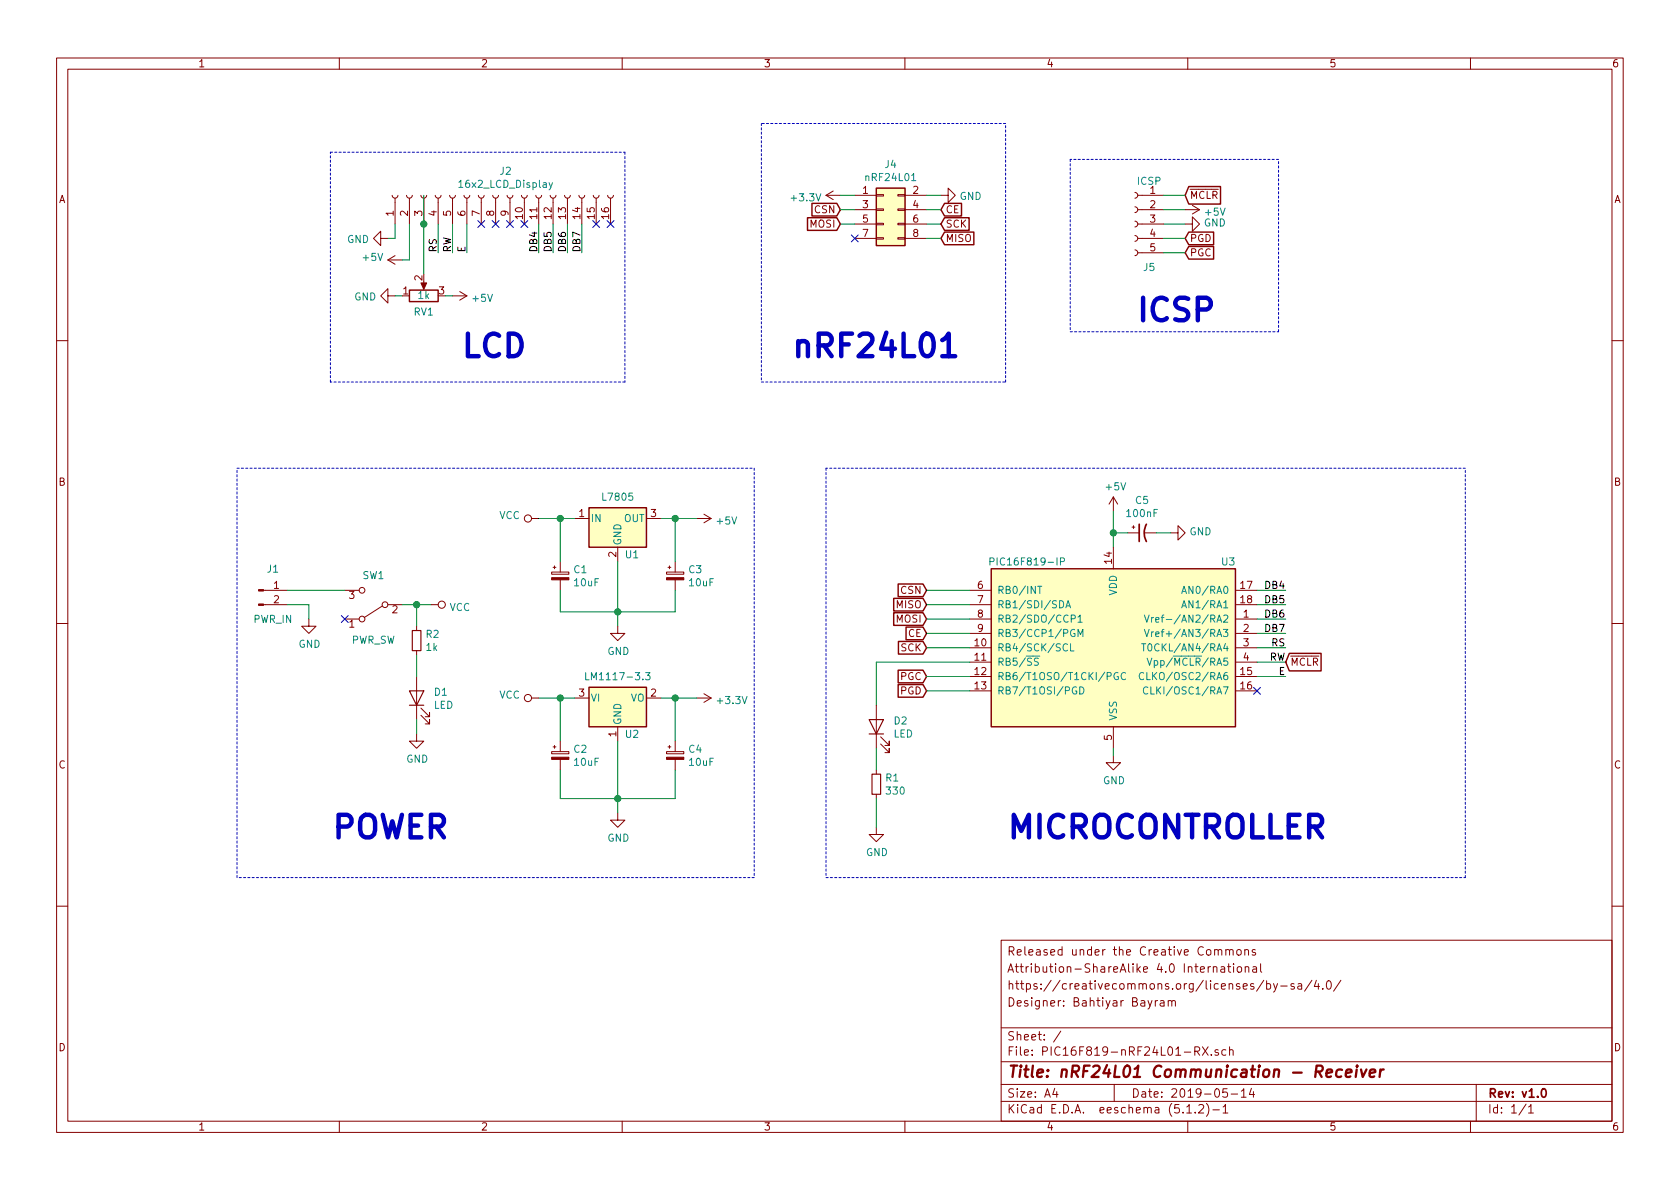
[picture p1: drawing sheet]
EESchema Schematic File Version 4
LIBS:PIC16F819-nRF24L01-RX-cache
EELAYER 29 0
EELAYER END
$Descr A4 11693 8268
encoding utf-8
Sheet 1 1
Title "nRF24L01 Communication - Receiver"
Date "2019-05-14"
Rev "v1.0"
Comp ""
Comment1 "Designer: Bahtiyar Bayram"
Comment2 "https://creativecommons.org/licenses/by-sa/4.0/"
Comment3 "Attribution-ShareAlike 4.0 International"
Comment4 "Released under the Creative Commons"
$EndDescr
$Comp
L MCU_Microchip_PIC16:PIC16F819-IP U3
U 1 1
P 7750 4500
F 0 "U3" H 8550 5100 50  0000 C CNN
F 1 "PIC16F819-IP" H 7150 5100 50  0000 C CNN
F 2 "Package_DIP:DIP-18_W7.62mm_LongPads" H 7750 4500 50  0001 C CIN
F 3 "http://ww1.microchip.com/downloads/en/DeviceDoc/39598F.pdf" H 7750 4500 50  0001 C CNN
	1    7750 4500
	1    0    0    -1  
$EndComp
$Comp
L Connector_Generic:Conn_02x04_Odd_Even J4
U 1 1
P 6150 1450
F 0 "J4" H 6200 1767 50  0000 C CNN
F 1 "nRF24L01" H 6200 1676 50  0000 C CNN
F 2 "Connector_PinSocket_2.54mm:PinSocket_2x04_P2.54mm_Vertical" H 6150 1450 50  0001 C CNN
F 3 "~" H 6150 1450 50  0001 C CNN
	1    6150 1450
	1    0    0    -1  
$EndComp
$Comp
L Regulator_Linear:L7805 U1
U 1 1
P 4300 3600
F 0 "U1" H 4400 3350 50  0000 C CNN
F 1 "L7805" H 4300 3751 50  0000 C CNN
F 2 "Package_TO_SOT_THT:TO-220-3_Vertical" H 4325 3450 50  0001 L CIN
F 3 "http://www.st.com/content/ccc/resource/technical/document/datasheet/41/4f/b3/b0/12/d4/47/88/CD00000444.pdf/files/CD00000444.pdf/jcr:content/translations/en.CD00000444.pdf" H 4300 3550 50  0001 C CNN
	1    4300 3600
	1    0    0    -1  
$EndComp
$Comp
L Connector:Conn_01x02_Male J1
U 1 1
P 1800 4100
F 0 "J1" H 1900 4250 50  0000 C CNN
F 1 "PWR_IN" H 1900 3900 50  0000 C CNN
F 2 "Connector_PinHeader_2.54mm:PinHeader_1x02_P2.54mm_Vertical" H 1800 4100 50  0001 C CNN
F 3 "~" H 1800 4100 50  0001 C CNN
	1    1800 4100
	1    0    0    -1  
$EndComp
$Comp
L Regulator_Linear:LM1117-3.3 U2
U 1 1
P 4300 4850
F 0 "U2" H 4400 4600 50  0000 C CNN
F 1 "LM1117-3.3" H 4300 5001 50  0000 C CNN
F 2 "Package_TO_SOT_THT:TO-220-3_Vertical" H 4300 4850 50  0001 C CNN
F 3 "http://www.ti.com/lit/ds/symlink/lm1117.pdf" H 4300 4850 50  0001 C CNN
	1    4300 4850
	1    0    0    -1  
$EndComp
$Comp
L Switch:SW_SPDT SW1
U 1 1
P 2600 4200
F 0 "SW1" H 2600 4000 50  0000 C CNN
F 1 "PWR_SW" H 2600 4450 50  0000 C CNN
F 2 "Connector_PinHeader_2.54mm:PinHeader_1x03_P2.54mm_Vertical" H 2600 4200 50  0001 C CNN
F 3 "" H 2600 4200 50  0001 C CNN
	1    2600 4200
	-1   0    0    1   
$EndComp
$Comp
L Device:CP_Small C2
U 1 1
P 3900 5250
F 0 "C2" H 3988 5296 50  0000 L CNN
F 1 "10uF" H 3988 5205 50  0000 L CNN
F 2 "Capacitor_THT:CP_Radial_D8.0mm_P5.00mm" H 3900 5250 50  0001 C CNN
F 3 "~" H 3900 5250 50  0001 C CNN
	1    3900 5250
	1    0    0    -1  
$EndComp
$Comp
L Device:CP_Small C4
U 1 1
P 4700 5250
F 0 "C4" H 4788 5296 50  0000 L CNN
F 1 "10uF" H 4788 5205 50  0000 L CNN
F 2 "Capacitor_THT:CP_Radial_D8.0mm_P5.00mm" H 4700 5250 50  0001 C CNN
F 3 "~" H 4700 5250 50  0001 C CNN
	1    4700 5250
	1    0    0    -1  
$EndComp
$Comp
L Device:CP_Small C3
U 1 1
P 4700 4000
F 0 "C3" H 4788 4046 50  0000 L CNN
F 1 "10uF" H 4788 3955 50  0000 L CNN
F 2 "Capacitor_THT:CP_Radial_D8.0mm_P5.00mm" H 4700 4000 50  0001 C CNN
F 3 "~" H 4700 4000 50  0001 C CNN
	1    4700 4000
	1    0    0    -1  
$EndComp
$Comp
L Device:CP_Small C1
U 1 1
P 3900 4000
F 0 "C1" H 3988 4046 50  0000 L CNN
F 1 "10uF" H 3988 3955 50  0000 L CNN
F 2 "Capacitor_THT:CP_Radial_D8.0mm_P5.00mm" H 3900 4000 50  0001 C CNN
F 3 "~" H 3900 4000 50  0001 C CNN
	1    3900 4000
	1    0    0    -1  
$EndComp
$Comp
L Device:CP1_Small C5
U 1 1
P 7950 3700
F 0 "C5" V 7722 3700 50  0000 C CNN
F 1 "100nF" V 7813 3700 50  0000 C CNN
F 2 "Capacitor_THT:C_Disc_D5.0mm_W2.5mm_P5.00mm" H 7950 3700 50  0001 C CNN
F 3 "~" H 7950 3700 50  0001 C CNN
	1    7950 3700
	0    -1   1    0   
$EndComp
$Comp
L Device:LED D1
U 1 1
P 2900 4850
F 0 "D1" V 2938 4733 50  0000 R CNN
F 1 "LED" V 2847 4733 50  0000 R CNN
F 2 "LED_THT:LED_D5.0mm" H 2900 4850 50  0001 C CNN
F 3 "~" H 2900 4850 50  0001 C CNN
	1    2900 4850
	0    -1   -1   0   
$EndComp
$Comp
L Device:R_Small R2
U 1 1
P 2900 4450
F 0 "R2" H 2959 4496 50  0000 L CNN
F 1 "1k" H 2959 4405 50  0000 L CNN
F 2 "Resistor_THT:R_Axial_DIN0309_L9.0mm_D3.2mm_P5.08mm_Vertical" H 2900 4450 50  0001 C CNN
F 3 "~" H 2900 4450 50  0001 C CNN
	1    2900 4450
	1    0    0    -1  
$EndComp
$Comp
L Connector:Conn_01x05_Female J5
U 1 1
P 7900 1550
F 0 "J5" H 7800 1250 50  0000 C CNN
F 1 "ICSP" H 7800 1850 50  0000 C CNN
F 2 "Connector_PinSocket_2.54mm:PinSocket_1x05_P2.54mm_Vertical" H 7900 1550 50  0001 C CNN
F 3 "~" H 7900 1550 50  0001 C CNN
	1    7900 1550
	-1   0    0    -1  
$EndComp
$Comp
L power:+5V #PWR017
U 1 1
P 7750 3550
F 0 "#PWR017" H 7750 3400 50  0001 C CNN
F 1 "+5V" H 7765 3723 50  0000 C CNN
F 2 "" H 7750 3550 50  0001 C CNN
F 3 "" H 7750 3550 50  0001 C CNN
	1    7750 3550
	1    0    0    -1  
$EndComp
$Comp
L power:+3.3V #PWR014
U 1 1
P 5850 1350
F 0 "#PWR014" H 5850 1200 50  0001 C CNN
F 1 "+3.3V" V 5865 1478 50  0000 L CNN
F 2 "" H 5850 1350 50  0001 C CNN
F 3 "" H 5850 1350 50  0001 C CNN
	1    5850 1350
	0    -1   1    0   
$EndComp
$Comp
L power:VCC #PWR08
U 1 1
P 3750 4850
F 0 "#PWR08" H 3750 4700 50  0001 C CNN
F 1 "VCC" V 3768 4977 50  0000 L CNN
F 2 "" H 3750 4850 50  0001 C CNN
F 3 "" H 3750 4850 50  0001 C CNN
	1    3750 4850
	0    -1   -1   0   
$EndComp
$Comp
L power:GND #PWR018
U 1 1
P 7750 5250
F 0 "#PWR018" H 7750 5000 50  0001 C CNN
F 1 "GND" H 7755 5077 50  0000 C CNN
F 2 "" H 7750 5250 50  0001 C CNN
F 3 "" H 7750 5250 50  0001 C CNN
	1    7750 5250
	1    0    0    -1  
$EndComp
Wire Wire Line
	7850 3700 7750 3700
Wire Wire Line
	7750 3700 7750 3800
$Comp
L power:GND #PWR019
U 1 1
P 8150 3700
F 0 "#PWR019" H 8150 3450 50  0001 C CNN
F 1 "GND" V 8155 3572 50  0000 R CNN
F 2 "" H 8150 3700 50  0001 C CNN
F 3 "" H 8150 3700 50  0001 C CNN
	1    8150 3700
	0    -1   -1   0   
$EndComp
Wire Wire Line
	8150 3700 8050 3700
Wire Wire Line
	4700 5150 4700 4850
Wire Wire Line
	4700 4850 4600 4850
Wire Wire Line
	4000 4850 3900 4850
Wire Wire Line
	3900 4850 3900 5150
Wire Wire Line
	3900 5350 3900 5550
Wire Wire Line
	3900 5550 4300 5550
Wire Wire Line
	4300 5550 4300 5150
Wire Wire Line
	4700 5350 4700 5550
Wire Wire Line
	4700 5550 4300 5550
Connection ~ 4300 5550
$Comp
L power:GND #PWR010
U 1 1
P 4300 5650
F 0 "#PWR010" H 4300 5400 50  0001 C CNN
F 1 "GND" H 4305 5477 50  0000 C CNN
F 2 "" H 4300 5650 50  0001 C CNN
F 3 "" H 4300 5650 50  0001 C CNN
	1    4300 5650
	1    0    0    -1  
$EndComp
Wire Wire Line
	4300 5650 4300 5550
$Comp
L power:GND #PWR01
U 1 1
P 2150 4300
F 0 "#PWR01" H 2150 4050 50  0001 C CNN
F 1 "GND" H 2155 4127 50  0000 C CNN
F 2 "" H 2150 4300 50  0001 C CNN
F 3 "" H 2150 4300 50  0001 C CNN
	1    2150 4300
	1    0    0    -1  
$EndComp
Wire Wire Line
	2150 4300 2150 4200
Wire Wire Line
	2150 4200 2000 4200
Wire Wire Line
	2400 4100 2000 4100
NoConn ~ 2400 4300
Wire Wire Line
	2900 4350 2900 4200
Wire Wire Line
	2900 4200 2800 4200
Wire Wire Line
	2900 4700 2900 4550
$Comp
L power:GND #PWR05
U 1 1
P 2900 5100
F 0 "#PWR05" H 2900 4850 50  0001 C CNN
F 1 "GND" H 2905 4927 50  0000 C CNN
F 2 "" H 2900 5100 50  0001 C CNN
F 3 "" H 2900 5100 50  0001 C CNN
	1    2900 5100
	1    0    0    -1  
$EndComp
Wire Wire Line
	2900 5100 2900 5000
Wire Wire Line
	3900 3900 3900 3600
Wire Wire Line
	3900 3600 4000 3600
Wire Wire Line
	4600 3600 4700 3600
Wire Wire Line
	4700 3600 4700 3900
Wire Wire Line
	4700 4100 4700 4250
Wire Wire Line
	4700 4250 4300 4250
Wire Wire Line
	3900 4250 3900 4100
Wire Wire Line
	4300 3900 4300 4250
Connection ~ 4300 4250
Wire Wire Line
	4300 4250 3900 4250
$Comp
L power:GND #PWR09
U 1 1
P 4300 4350
F 0 "#PWR09" H 4300 4100 50  0001 C CNN
F 1 "GND" H 4305 4177 50  0000 C CNN
F 2 "" H 4300 4350 50  0001 C CNN
F 3 "" H 4300 4350 50  0001 C CNN
	1    4300 4350
	1    0    0    -1  
$EndComp
Wire Wire Line
	4300 4350 4300 4250
$Comp
L power:VCC #PWR06
U 1 1
P 3000 4200
F 0 "#PWR06" H 3000 4050 50  0001 C CNN
F 1 "VCC" V 3017 4328 50  0000 L CNN
F 2 "" H 3000 4200 50  0001 C CNN
F 3 "" H 3000 4200 50  0001 C CNN
	1    3000 4200
	0    1    1    0   
$EndComp
Wire Wire Line
	3000 4200 2900 4200
Connection ~ 2900 4200
Wire Wire Line
	3750 4850 3900 4850
Connection ~ 3900 4850
$Comp
L power:VCC #PWR07
U 1 1
P 3750 3600
F 0 "#PWR07" H 3750 3450 50  0001 C CNN
F 1 "VCC" V 3768 3727 50  0000 L CNN
F 2 "" H 3750 3600 50  0001 C CNN
F 3 "" H 3750 3600 50  0001 C CNN
	1    3750 3600
	0    -1   -1   0   
$EndComp
Wire Wire Line
	3750 3600 3900 3600
Connection ~ 3900 3600
Wire Wire Line
	7750 3550 7750 3700
Connection ~ 7750 3700
Wire Wire Line
	7750 5250 7750 5200
Wire Wire Line
	5850 1350 5950 1350
$Comp
L power:+5V #PWR012
U 1 1
P 4850 3600
F 0 "#PWR012" H 4850 3450 50  0001 C CNN
F 1 "+5V" V 4865 3728 50  0000 L CNN
F 2 "" H 4850 3600 50  0001 C CNN
F 3 "" H 4850 3600 50  0001 C CNN
	1    4850 3600
	0    1    1    0   
$EndComp
$Comp
L power:+3.3V #PWR013
U 1 1
P 4850 4850
F 0 "#PWR013" H 4850 4700 50  0001 C CNN
F 1 "+3.3V" V 4865 4978 50  0000 L CNN
F 2 "" H 4850 4850 50  0001 C CNN
F 3 "" H 4850 4850 50  0001 C CNN
	1    4850 4850
	0    1    1    0   
$EndComp
Wire Wire Line
	4850 4850 4700 4850
Connection ~ 4700 4850
Wire Wire Line
	4850 3600 4700 3600
Connection ~ 4700 3600
Text GLabel 8250 1350 2    50   Input ~ 0
~MCLR
$Comp
L power:+5V #PWR015
U 1 1
P 8250 1450
F 0 "#PWR015" H 8250 1300 50  0001 C CNN
F 1 "+5V" V 8265 1578 50  0000 L CNN
F 2 "" H 8250 1450 50  0001 C CNN
F 3 "" H 8250 1450 50  0001 C CNN
	1    8250 1450
	0    1    1    0   
$EndComp
$Comp
L power:GND #PWR016
U 1 1
P 8250 1550
F 0 "#PWR016" H 8250 1300 50  0001 C CNN
F 1 "GND" V 8255 1422 50  0000 R CNN
F 2 "" H 8250 1550 50  0001 C CNN
F 3 "" H 8250 1550 50  0001 C CNN
	1    8250 1550
	0    -1   -1   0   
$EndComp
Text GLabel 8250 1650 2    50   Input ~ 0
PGD
Text GLabel 8250 1750 2    50   Input ~ 0
PGC
Wire Wire Line
	8250 1350 8100 1350
Wire Wire Line
	8100 1450 8250 1450
Wire Wire Line
	8250 1550 8100 1550
Wire Wire Line
	8100 1650 8250 1650
Wire Wire Line
	8250 1750 8100 1750
Text GLabel 6450 4800 0    50   Input ~ 0
PGD
Text GLabel 6450 4700 0    50   Input ~ 0
PGC
$Comp
L power:GND #PWR011
U 1 1
P 6550 1350
F 0 "#PWR011" H 6550 1100 50  0001 C CNN
F 1 "GND" V 6555 1222 50  0000 R CNN
F 2 "" H 6550 1350 50  0001 C CNN
F 3 "" H 6550 1350 50  0001 C CNN
	1    6550 1350
	0    -1   1    0   
$EndComp
Wire Wire Line
	6550 1350 6450 1350
NoConn ~ 5950 1650
Text GLabel 6550 1450 2    50   Input ~ 0
CE
Text GLabel 6550 1550 2    50   Input ~ 0
SCK
Text GLabel 6550 1650 2    50   Input ~ 0
MISO
Text GLabel 5850 1450 0    50   Input ~ 0
CSN
Text GLabel 5850 1550 0    50   Input ~ 0
MOSI
Wire Wire Line
	5850 1550 5950 1550
Wire Wire Line
	5950 1450 5850 1450
Wire Wire Line
	6450 1450 6550 1450
Wire Wire Line
	6550 1550 6450 1550
Wire Wire Line
	6450 1650 6550 1650
Wire Notes Line
	5250 6100 1650 6100
Wire Notes Line
	1650 6100 1650 3250
Wire Notes Line
	1650 3250 5250 3250
Wire Notes Line
	5250 3250 5250 6100
Text Notes 2300 5850 0    157  ~ 31
POWER
Wire Notes Line
	5750 3250 5750 6100
Wire Notes Line
	5750 6100 10200 6100
Wire Notes Line
	10200 6100 10200 3250
Wire Notes Line
	10200 3250 5750 3250
Text Notes 7000 5850 0    157  ~ 31
MICROCONTROLLER
Wire Notes Line
	5300 850  5300 2650
Wire Notes Line
	5300 2650 7000 2650
Wire Notes Line
	7000 2650 7000 850 
Wire Notes Line
	7000 850  5300 850 
Wire Notes Line
	7450 1100 7450 2300
Wire Notes Line
	7450 2300 8900 2300
Wire Notes Line
	8900 2300 8900 1100
Wire Notes Line
	8900 1100 7450 1100
Text Notes 5500 2500 0    157  ~ 31
nRF24L01
Text Notes 3200 2500 0    157  ~ 31
LCD
Text Notes 7900 2250 0    157  ~ 31
ICSP
Text GLabel 6450 4200 0    50   Input ~ 0
MISO
Text GLabel 6450 4300 0    50   Input ~ 0
MOSI
Text GLabel 6450 4100 0    50   Input ~ 0
CSN
Text GLabel 6450 4400 0    50   Input ~ 0
CE
Text GLabel 6450 4500 0    50   Input ~ 0
SCK
Wire Wire Line
	6450 4700 6750 4700
Wire Wire Line
	6450 4800 6750 4800
Wire Wire Line
	6750 4300 6450 4300
Wire Wire Line
	6750 4200 6450 4200
Wire Wire Line
	6450 4500 6750 4500
Wire Wire Line
	6450 4100 6750 4100
Wire Wire Line
	6450 4400 6750 4400
$Comp
L Connector:Conn_01x16_Female J2
U 1 1
P 3450 1350
F 0 "J2" V 3615 1280 50  0000 C CNN
F 1 "16x2_LCD_Display" V 3524 1280 50  0000 C CNN
F 2 "Connector_PinSocket_2.54mm:PinSocket_1x16_P2.54mm_Vertical" H 3450 1350 50  0001 C CNN
F 3 "~" H 3450 1350 50  0001 C CNN
	1    3450 1350
	0    -1   -1   0   
$EndComp
$Comp
L power:GND #PWR02
U 1 1
P 2700 1650
F 0 "#PWR02" H 2700 1400 50  0001 C CNN
F 1 "GND" V 2705 1522 50  0000 R CNN
F 2 "" H 2700 1650 50  0001 C CNN
F 3 "" H 2700 1650 50  0001 C CNN
	1    2700 1650
	0    1    1    0   
$EndComp
Wire Wire Line
	2700 1650 2750 1650
Wire Wire Line
	2750 1650 2750 1550
$Comp
L power:+5V #PWR04
U 1 1
P 2800 1800
F 0 "#PWR04" H 2800 1650 50  0001 C CNN
F 1 "+5V" V 2815 1928 50  0000 L CNN
F 2 "" H 2800 1800 50  0001 C CNN
F 3 "" H 2800 1800 50  0001 C CNN
	1    2800 1800
	0    -1   -1   0   
$EndComp
Wire Wire Line
	2800 1800 2850 1800
Wire Wire Line
	2850 1800 2850 1550
$Comp
L Device:R_POT RV1
U 1 1
P 2950 2050
F 0 "RV1" V 2835 2050 50  0000 C CNN
F 1 "1k" V 2950 2050 50  0000 C CNN
F 2 "Potentiometer_THT:Potentiometer_Vishay_248BH-249BH_Single_Horizontal" H 2950 2050 50  0001 C CNN
F 3 "~" H 2950 2050 50  0001 C CNN
	1    2950 2050
	0    -1   -1   0   
$EndComp
Wire Wire Line
	2950 1900 2950 1550
$Comp
L power:GND #PWR03
U 1 1
P 2750 2050
F 0 "#PWR03" H 2750 1800 50  0001 C CNN
F 1 "GND" V 2755 1922 50  0000 R CNN
F 2 "" H 2750 2050 50  0001 C CNN
F 3 "" H 2750 2050 50  0001 C CNN
	1    2750 2050
	0    1    1    0   
$EndComp
Wire Wire Line
	2750 2050 2800 2050
$Comp
L power:+5V #PWR020
U 1 1
P 3150 2050
F 0 "#PWR020" H 3150 1900 50  0001 C CNN
F 1 "+5V" V 3165 2178 50  0000 L CNN
F 2 "" H 3150 2050 50  0001 C CNN
F 3 "" H 3150 2050 50  0001 C CNN
	1    3150 2050
	0    1    1    0   
$EndComp
Wire Wire Line
	3150 2050 3100 2050
Wire Wire Line
	3050 1550 3050 1750
Text Label 3050 1750 1    50   ~ 0
RS
Text Label 3150 1750 1    50   ~ 0
RW
Wire Wire Line
	3150 1750 3150 1550
Wire Wire Line
	3250 1550 3250 1750
Text Label 3250 1750 1    50   ~ 0
E
Wire Wire Line
	3750 1750 3750 1550
Wire Wire Line
	3850 1750 3850 1550
Wire Wire Line
	3950 1750 3950 1550
Wire Wire Line
	4050 1750 4050 1550
NoConn ~ 4150 1550
NoConn ~ 4250 1550
Text Label 3750 1750 1    50   ~ 0
DB4
Text Label 3950 1750 1    50   ~ 0
DB6
Text Label 4050 1750 1    50   ~ 0
DB7
Text Label 3850 1750 1    50   ~ 0
DB5
Connection ~ 2950 1550
Wire Wire Line
	2950 1550 2950 1350
Wire Notes Line
	4350 1050 4350 2650
Wire Notes Line
	4350 2650 2300 2650
Wire Notes Line
	2300 2650 2300 1050
Wire Notes Line
	2300 1050 4350 1050
NoConn ~ 3350 1550
NoConn ~ 3450 1550
NoConn ~ 3550 1550
NoConn ~ 3650 1550
Wire Wire Line
	8950 4100 8750 4100
Wire Wire Line
	8950 4200 8750 4200
Wire Wire Line
	8950 4300 8750 4300
Wire Wire Line
	8950 4400 8750 4400
Text Label 8950 4100 2    50   ~ 0
DB4
Text Label 8950 4300 2    50   ~ 0
DB6
Text Label 8950 4400 2    50   ~ 0
DB7
Text Label 8950 4200 2    50   ~ 0
DB5
Wire Wire Line
	8750 4500 8950 4500
Text Label 8950 4500 2    50   ~ 0
RS
Text Label 8950 4600 2    50   ~ 0
RW
Wire Wire Line
	8950 4600 8750 4600
Wire Wire Line
	8750 4700 8950 4700
Text Label 8950 4700 2    50   ~ 0
E
$Comp
L Device:LED D2
U 1 1
P 6100 5050
F 0 "D2" V 6138 4933 50  0000 R CNN
F 1 "LED" V 6047 4933 50  0000 R CNN
F 2 "LED_THT:LED_D5.0mm" H 6100 5050 50  0001 C CNN
F 3 "~" H 6100 5050 50  0001 C CNN
	1    6100 5050
	0    -1   -1   0   
$EndComp
$Comp
L Device:R_Small R1
U 1 1
P 6100 5450
F 0 "R1" H 6159 5496 50  0000 L CNN
F 1 "330" H 6159 5405 50  0000 L CNN
F 2 "Resistor_THT:R_Axial_DIN0309_L9.0mm_D3.2mm_P5.08mm_Vertical" H 6100 5450 50  0001 C CNN
F 3 "~" H 6100 5450 50  0001 C CNN
	1    6100 5450
	1    0    0    -1  
$EndComp
Wire Wire Line
	6100 5350 6100 5200
Wire Wire Line
	6100 4900 6100 4600
Wire Wire Line
	6100 4600 6750 4600
$Comp
L power:GND #PWR021
U 1 1
P 6100 5750
F 0 "#PWR021" H 6100 5500 50  0001 C CNN
F 1 "GND" H 6105 5577 50  0000 C CNN
F 2 "" H 6100 5750 50  0001 C CNN
F 3 "" H 6100 5750 50  0001 C CNN
	1    6100 5750
	1    0    0    -1  
$EndComp
Wire Wire Line
	6100 5750 6100 5550
NoConn ~ 8750 4800
Text GLabel 8950 4600 2    50   Input ~ 0
~MCLR
$EndSCHEMATC
